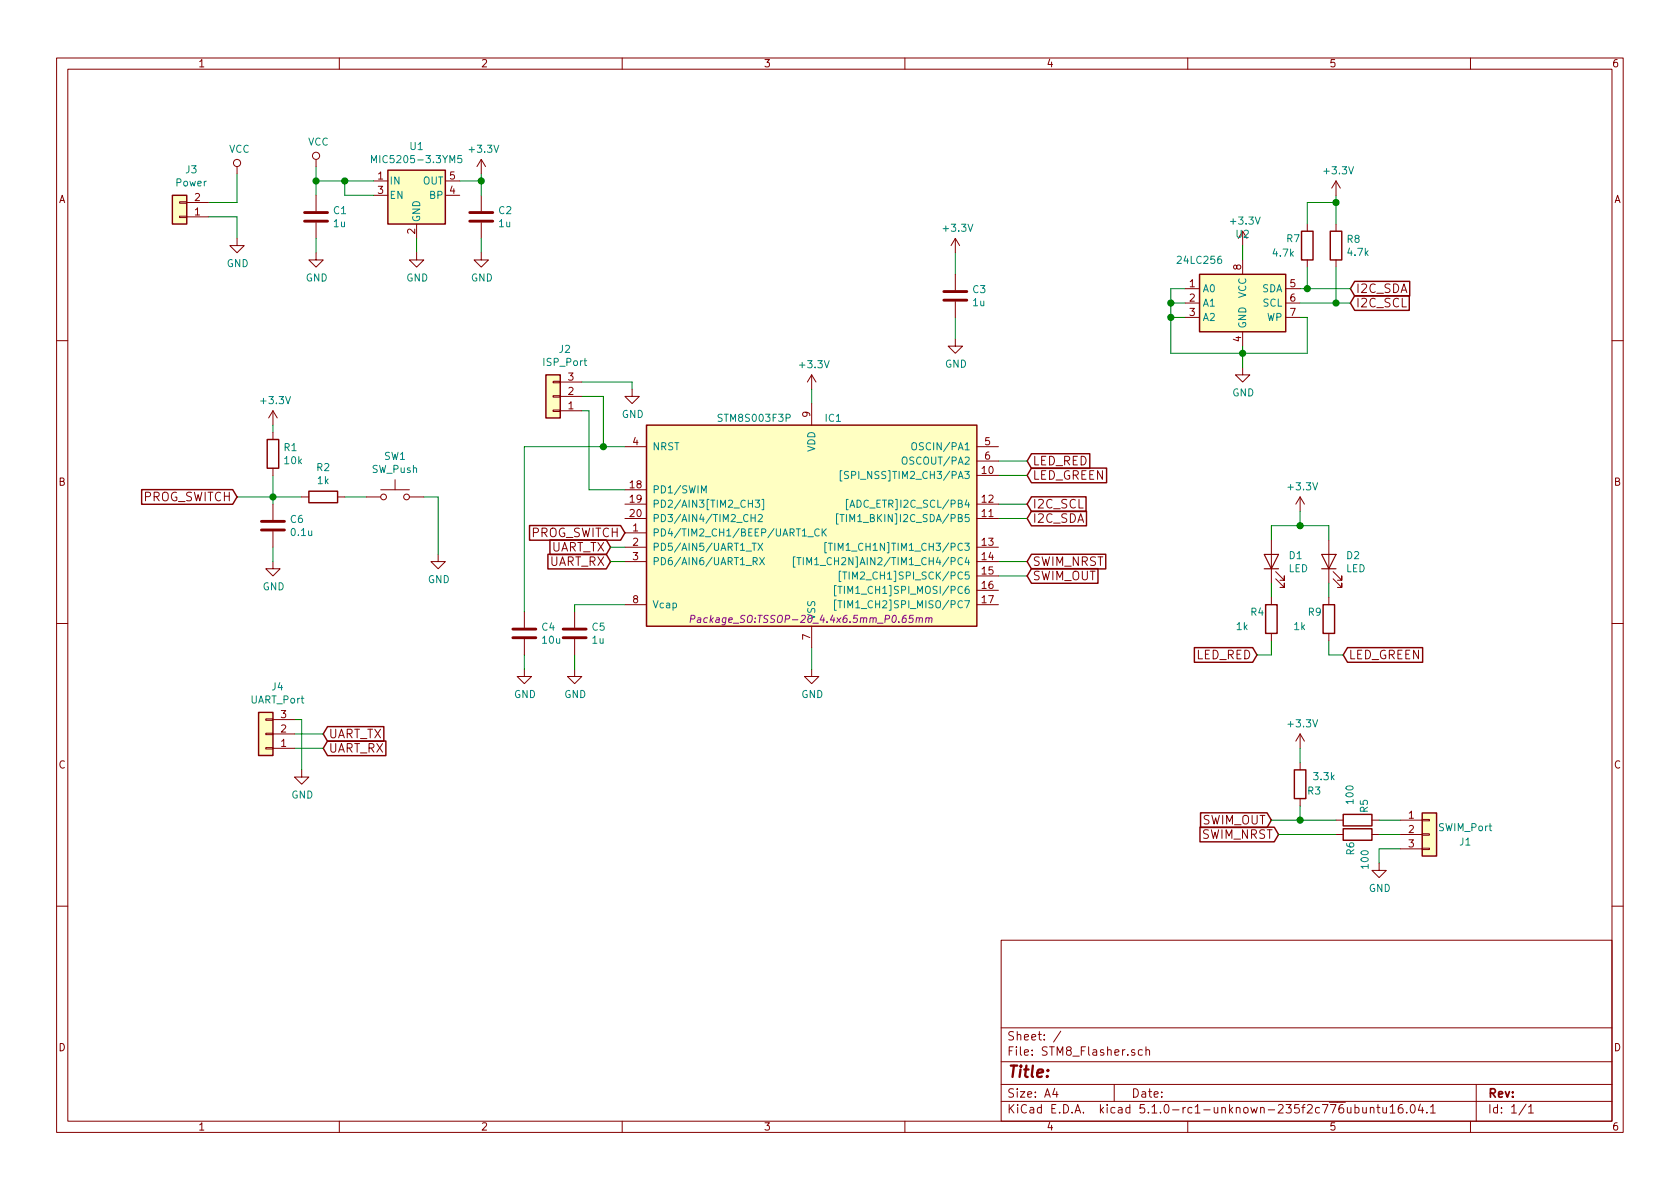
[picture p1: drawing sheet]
EESchema Schematic File Version 4
LIBS:STM8_Flasher-cache
EELAYER 29 0
EELAYER END
$Descr A4 11693 8268
encoding utf-8
Sheet 1 1
Title ""
Date ""
Rev ""
Comp ""
Comment1 ""
Comment2 ""
Comment3 ""
Comment4 ""
$EndDescr
$Comp
L power:GND #PWR01
U 1 1
P 5650 4650
F 0 "#PWR01" H 5650 4400 50  0001 C CNN
F 1 "GND" H 5655 4477 50  0000 C CNN
F 2 "" H 5650 4650 50  0001 C CNN
F 3 "" H 5650 4650 50  0001 C CNN
	1    5650 4650
	1    0    0    -1  
$EndComp
Wire Wire Line
	5650 4650 5650 4500
Text GLabel 8900 5800 0    60   Input ~ 6
SWIM_NRST
Text GLabel 8850 5700 0    60   Input ~ 6
SWIM_OUT
Wire Wire Line
	7150 3900 6950 3900
Wire Wire Line
	6950 4000 7150 4000
Text GLabel 7150 3900 2    60   Input ~ 6
SWIM_NRST
$Comp
L power:GND #PWR02
U 1 1
P 9600 6000
F 0 "#PWR02" H 9600 5750 50  0001 C CNN
F 1 "GND" H 9605 5827 50  0000 C CNN
F 2 "" H 9600 6000 50  0001 C CNN
F 3 "" H 9600 6000 50  0001 C CNN
	1    9600 6000
	1    0    0    -1  
$EndComp
Wire Wire Line
	9600 6000 9600 5900
$Comp
L power:GND #PWR06
U 1 1
P 4000 4650
F 0 "#PWR06" H 4000 4400 50  0001 C CNN
F 1 "GND" H 4005 4477 50  0000 C CNN
F 2 "" H 4000 4650 50  0001 C CNN
F 3 "" H 4000 4650 50  0001 C CNN
	1    4000 4650
	1    0    0    -1  
$EndComp
Wire Wire Line
	4000 4650 4000 4550
Wire Wire Line
	4350 4200 4000 4200
Wire Wire Line
	4000 4200 4000 4250
Wire Wire Line
	3650 4250 3650 3100
Wire Wire Line
	3650 3100 4200 3100
$Comp
L power:GND #PWR05
U 1 1
P 3650 4650
F 0 "#PWR05" H 3650 4400 50  0001 C CNN
F 1 "GND" H 3655 4477 50  0000 C CNN
F 2 "" H 3650 4650 50  0001 C CNN
F 3 "" H 3650 4650 50  0001 C CNN
	1    3650 4650
	1    0    0    -1  
$EndComp
Wire Wire Line
	3650 4650 3650 4550
Wire Wire Line
	6650 1750 6650 1900
$Comp
L power:+3.3V #PWR03
U 1 1
P 6650 1750
F 0 "#PWR03" H 6650 1600 50  0001 C CNN
F 1 "+3.3V" H 6665 1923 50  0000 C CNN
F 2 "" H 6650 1750 50  0001 C CNN
F 3 "" H 6650 1750 50  0001 C CNN
	1    6650 1750
	1    0    0    -1  
$EndComp
Wire Wire Line
	6650 2350 6650 2200
$Comp
L power:+3.3V #PWR09
U 1 1
P 5650 2700
F 0 "#PWR09" H 5650 2550 50  0001 C CNN
F 1 "+3.3V" H 5665 2873 50  0000 C CNN
F 2 "" H 5650 2700 50  0001 C CNN
F 3 "" H 5650 2700 50  0001 C CNN
	1    5650 2700
	1    0    0    -1  
$EndComp
Wire Wire Line
	5650 2700 5650 2800
Text GLabel 2250 5200 2    60   Input ~ 6
UART_RX
Text GLabel 2250 5100 2    60   Input ~ 6
UART_TX
Wire Wire Line
	2050 5100 2250 5100
Wire Wire Line
	2050 5200 2250 5200
$Comp
L power:GND #PWR015
U 1 1
P 2100 5350
F 0 "#PWR015" H 2100 5100 50  0001 C CNN
F 1 "GND" H 2105 5177 50  0000 C CNN
F 2 "" H 2100 5350 50  0001 C CNN
F 3 "" H 2100 5350 50  0001 C CNN
	1    2100 5350
	1    0    0    -1  
$EndComp
Wire Wire Line
	2100 5350 2100 5000
Wire Wire Line
	2100 5000 2050 5000
Text GLabel 4250 3900 0    60   Input ~ 6
UART_RX
Wire Wire Line
	4250 3900 4350 3900
Text GLabel 4250 3800 0    60   Input ~ 6
UART_TX
Wire Wire Line
	4250 3800 4350 3800
Text GLabel 9400 2000 2    60   Input ~ 6
I2C_SDA
$Comp
L power:+3.3V #PWR011
U 1 1
P 8650 1700
F 0 "#PWR011" H 8650 1550 50  0001 C CNN
F 1 "+3.3V" H 8665 1873 50  0000 C CNN
F 2 "" H 8650 1700 50  0001 C CNN
F 3 "" H 8650 1700 50  0001 C CNN
	1    8650 1700
	1    0    0    -1  
$EndComp
Wire Wire Line
	8650 1700 8650 1800
$Comp
L power:GND #PWR012
U 1 1
P 8650 2550
F 0 "#PWR012" H 8650 2300 50  0001 C CNN
F 1 "GND" H 8655 2377 50  0000 C CNN
F 2 "" H 8650 2550 50  0001 C CNN
F 3 "" H 8650 2550 50  0001 C CNN
	1    8650 2550
	1    0    0    -1  
$EndComp
Wire Wire Line
	9300 1350 9300 1400
Wire Wire Line
	9300 1400 9100 1400
$Comp
L power:+3.3V #PWR014
U 1 1
P 9300 1350
F 0 "#PWR014" H 9300 1200 50  0001 C CNN
F 1 "+3.3V" H 9315 1523 50  0000 C CNN
F 2 "" H 9300 1350 50  0001 C CNN
F 3 "" H 9300 1350 50  0001 C CNN
	1    9300 1350
	1    0    0    -1  
$EndComp
Wire Wire Line
	8150 2000 8150 2100
Wire Wire Line
	8250 2000 8150 2000
Wire Wire Line
	8250 2200 8150 2200
Wire Wire Line
	8250 2100 8150 2100
Connection ~ 8150 2100
Text GLabel 7150 3600 2    60   Input ~ 6
I2C_SDA
Wire Wire Line
	6950 3600 7150 3600
Wire Wire Line
	6950 3500 7150 3500
Wire Wire Line
	9250 4150 9250 4050
Wire Wire Line
	8850 4150 8850 4050
Wire Wire Line
	9250 3650 9250 3750
Wire Wire Line
	8850 3650 9050 3650
Wire Wire Line
	8850 3650 8850 3750
$Comp
L power:+3.3V #PWR013
U 1 1
P 9050 3550
F 0 "#PWR013" H 9050 3400 50  0001 C CNN
F 1 "+3.3V" H 9065 3723 50  0000 C CNN
F 2 "" H 9050 3550 50  0001 C CNN
F 3 "" H 9050 3550 50  0001 C CNN
	1    9050 3550
	1    0    0    -1  
$EndComp
Wire Wire Line
	9050 3550 9050 3650
Connection ~ 9050 3650
Text GLabel 8750 4550 0    60   Input ~ 6
LED_RED
Text GLabel 7150 3500 2    60   Input ~ 6
I2C_SCL
Text GLabel 9400 2100 2    60   Input ~ 6
I2C_SCL
Wire Wire Line
	8750 4550 8850 4550
Wire Wire Line
	8850 4550 8850 4450
Text GLabel 9350 4550 2    60   Input ~ 6
LED_GREEN
Wire Wire Line
	9250 4450 9250 4550
Wire Wire Line
	9250 4550 9350 4550
Text GLabel 7150 3200 2    60   Input ~ 6
LED_RED
Text GLabel 7150 3300 2    60   Input ~ 6
LED_GREEN
Wire Wire Line
	6950 3200 7150 3200
$Comp
L power:GND #PWR010
U 1 1
P 3050 3850
F 0 "#PWR010" H 3050 3600 50  0001 C CNN
F 1 "GND" H 3055 3677 50  0000 C CNN
F 2 "" H 3050 3850 50  0001 C CNN
F 3 "" H 3050 3850 50  0001 C CNN
	1    3050 3850
	1    0    0    -1  
$EndComp
Wire Wire Line
	3050 3850 3050 3450
Wire Wire Line
	3050 3450 2950 3450
Text GLabel 4350 3700 0    60   Input ~ 6
PROG_SWITCH
Wire Wire Line
	2400 3450 2550 3450
Wire Wire Line
	1650 3450 1900 3450
Wire Wire Line
	1900 3300 1900 3450
Connection ~ 1900 3450
$Comp
L power:GND #PWR08
U 1 1
P 1900 3900
F 0 "#PWR08" H 1900 3650 50  0001 C CNN
F 1 "GND" H 1905 3727 50  0000 C CNN
F 2 "" H 1900 3900 50  0001 C CNN
F 3 "" H 1900 3900 50  0001 C CNN
	1    1900 3900
	1    0    0    -1  
$EndComp
Wire Wire Line
	1900 3800 1900 3900
$Comp
L power:+3.3V #PWR07
U 1 1
P 1900 2950
F 0 "#PWR07" H 1900 2800 50  0001 C CNN
F 1 "+3.3V" H 1915 3123 50  0000 C CNN
F 2 "" H 1900 2950 50  0001 C CNN
F 3 "" H 1900 2950 50  0001 C CNN
	1    1900 2950
	1    0    0    -1  
$EndComp
Wire Wire Line
	1900 2950 1900 3000
Wire Wire Line
	6950 3300 7150 3300
Text GLabel 1650 3450 0    60   Input ~ 6
PROG_SWITCH
$Comp
L power:VCC #PWR021
U 1 1
P 1650 1200
F 0 "#PWR021" H 1650 1050 50  0001 C CNN
F 1 "VCC" H 1667 1373 50  0000 C CNN
F 2 "" H 1650 1200 50  0001 C CNN
F 3 "" H 1650 1200 50  0001 C CNN
	1    1650 1200
	1    0    0    -1  
$EndComp
$Comp
L power:GND #PWR022
U 1 1
P 1650 1650
F 0 "#PWR022" H 1650 1400 50  0001 C CNN
F 1 "GND" H 1655 1477 50  0000 C CNN
F 2 "" H 1650 1650 50  0001 C CNN
F 3 "" H 1650 1650 50  0001 C CNN
	1    1650 1650
	1    0    0    -1  
$EndComp
Wire Wire Line
	1450 1500 1650 1500
Wire Wire Line
	1650 1500 1650 1650
Wire Wire Line
	1450 1400 1650 1400
Wire Wire Line
	1650 1400 1650 1200
Wire Wire Line
	9600 5900 9750 5900
Wire Wire Line
	4050 2850 4100 2850
Wire Wire Line
	4100 3400 4350 3400
Wire Wire Line
	4200 2750 4050 2750
$Comp
L power:GND #PWR023
U 1 1
P 4400 2700
F 0 "#PWR023" H 4400 2450 50  0001 C CNN
F 1 "GND" H 4405 2527 50  0000 C CNN
F 2 "" H 4400 2700 50  0001 C CNN
F 3 "" H 4400 2700 50  0001 C CNN
	1    4400 2700
	1    0    0    -1  
$EndComp
Wire Wire Line
	4400 2700 4400 2650
Wire Wire Line
	4400 2650 4050 2650
Wire Wire Line
	4200 2750 4200 3100
Connection ~ 4200 3100
Wire Wire Line
	4100 2850 4100 3400
Wire Wire Line
	8150 2100 8150 2200
Wire Wire Line
	9050 3650 9250 3650
Wire Wire Line
	1900 3450 2100 3450
Wire Wire Line
	1900 3450 1900 3500
Wire Wire Line
	4200 3100 4350 3100
$Comp
L Device:C C3
U 1 1
P 6650 2050
F 0 "C3" H 6765 2096 50  0000 L CNN
F 1 "1u" H 6765 2005 50  0000 L CNN
F 2 "Capacitor_SMD:C_0805_2012Metric" H 6688 1900 50  0001 C CNN
F 3 "~" H 6650 2050 50  0001 C CNN
	1    6650 2050
	1    0    0    -1  
$EndComp
$Comp
L Device:R R1
U 1 1
P 1900 3150
F 0 "R1" H 1970 3196 50  0000 L CNN
F 1 "10k" H 1970 3105 50  0000 L CNN
F 2 "Resistor_SMD:R_0805_2012Metric" V 1830 3150 50  0001 C CNN
F 3 "~" H 1900 3150 50  0001 C CNN
	1    1900 3150
	1    0    0    -1  
$EndComp
$Comp
L Device:C C6
U 1 1
P 1900 3650
F 0 "C6" H 2015 3696 50  0000 L CNN
F 1 "0.1u" H 2015 3605 50  0000 L CNN
F 2 "Capacitor_SMD:C_0805_2012Metric" H 1938 3500 50  0001 C CNN
F 3 "~" H 1900 3650 50  0001 C CNN
	1    1900 3650
	1    0    0    -1  
$EndComp
$Comp
L Device:R R2
U 1 1
P 2250 3450
F 0 "R2" V 2043 3450 50  0000 C CNN
F 1 "1k" V 2134 3450 50  0000 C CNN
F 2 "Resistor_SMD:R_0805_2012Metric" V 2180 3450 50  0001 C CNN
F 3 "~" H 2250 3450 50  0001 C CNN
	1    2250 3450
	0    1    1    0   
$EndComp
$Comp
L Switch:SW_Push SW1
U 1 1
P 2750 3450
F 0 "SW1" H 2750 3735 50  0000 C CNN
F 1 "SW_Push" H 2750 3644 50  0000 C CNN
F 2 "Button_Switch_THT:SW_PUSH_6mm" H 2750 3650 50  0001 C CNN
F 3 "~" H 2750 3650 50  0001 C CNN
	1    2750 3450
	1    0    0    -1  
$EndComp
Wire Wire Line
	9400 2000 9100 2000
Wire Wire Line
	9050 2100 9300 2100
Wire Wire Line
	8150 2200 8150 2450
Connection ~ 8150 2200
Wire Wire Line
	8650 2450 8650 2550
Wire Wire Line
	9100 2200 9100 2450
Wire Wire Line
	9100 2450 8650 2450
Wire Wire Line
	9050 2200 9100 2200
Wire Wire Line
	8150 2450 8650 2450
Connection ~ 8650 2450
Wire Wire Line
	8650 2400 8650 2450
$Comp
L Memory_EEPROM:24LC256 U2
U 1 1
P 8650 2100
F 0 "U2" H 8650 2581 50  0000 C CNN
F 1 "24LC256" H 8350 2400 50  0000 C CNN
F 2 "Package_SO:TSSOP-8_4.4x3mm_P0.65mm" H 8650 2100 50  0001 C CNN
F 3 "http://ww1.microchip.com/downloads/en/devicedoc/21203m.pdf" H 8650 2100 50  0001 C CNN
	1    8650 2100
	1    0    0    -1  
$EndComp
$Comp
L Device:R R7
U 1 1
P 9100 1700
F 0 "R7" H 8950 1750 50  0000 L CNN
F 1 "4.7k" H 8850 1650 50  0000 L CNN
F 2 "Resistor_SMD:R_0805_2012Metric" V 9030 1700 50  0001 C CNN
F 3 "~" H 9100 1700 50  0001 C CNN
	1    9100 1700
	1    0    0    -1  
$EndComp
$Comp
L Device:R R8
U 1 1
P 9300 1700
F 0 "R8" H 9370 1746 50  0000 L CNN
F 1 "4.7k" H 9370 1655 50  0000 L CNN
F 2 "Resistor_SMD:R_0805_2012Metric" V 9230 1700 50  0001 C CNN
F 3 "~" H 9300 1700 50  0001 C CNN
	1    9300 1700
	1    0    0    -1  
$EndComp
Wire Wire Line
	9100 1400 9100 1550
Wire Wire Line
	9100 1850 9100 2000
Connection ~ 9100 2000
Wire Wire Line
	9100 2000 9050 2000
Wire Wire Line
	9300 1850 9300 2100
Connection ~ 9300 2100
Wire Wire Line
	9300 2100 9400 2100
Wire Wire Line
	9300 1550 9300 1400
Connection ~ 9300 1400
$Comp
L Connector_Generic:Conn_01x03 J4
U 1 1
P 1850 5100
F 0 "J4" H 1768 4775 50  0000 C CNN
F 1 "UART_Port" H 1768 4866 50  0000 C CNN
F 2 "Connector_PinHeader_2.54mm:PinHeader_1x03_P2.54mm_Vertical" H 1850 5100 50  0001 C CNN
F 3 "~" H 1850 5100 50  0001 C CNN
	1    1850 5100
	-1   0    0    1   
$EndComp
$Comp
L Device:R R5
U 1 1
P 9450 5700
F 0 "R5" H 9300 5750 50  0000 L CNN
F 1 "100" H 9200 5650 50  0000 L CNN
F 2 "Resistor_SMD:R_0805_2012Metric" V 9380 5700 50  0001 C CNN
F 3 "~" H 9450 5700 50  0001 C CNN
	1    9450 5700
	0    1    1    0   
$EndComp
$Comp
L Device:R R6
U 1 1
P 9450 5800
F 0 "R6" H 9300 5850 50  0000 L CNN
F 1 "100" H 9200 5750 50  0000 L CNN
F 2 "Resistor_SMD:R_0805_2012Metric" V 9380 5800 50  0001 C CNN
F 3 "~" H 9450 5800 50  0001 C CNN
	1    9450 5800
	0    -1   -1   0   
$EndComp
Wire Wire Line
	9600 5800 9750 5800
Wire Wire Line
	9300 5800 8900 5800
Wire Wire Line
	8850 5700 9050 5700
Wire Wire Line
	9600 5700 9750 5700
$Comp
L Device:R R3
U 1 1
P 9050 5450
F 0 "R3" H 8900 5500 50  0000 L CNN
F 1 "3.3k" H 8800 5400 50  0000 L CNN
F 2 "Resistor_SMD:R_0805_2012Metric" V 8980 5450 50  0001 C CNN
F 3 "~" H 9050 5450 50  0001 C CNN
	1    9050 5450
	-1   0    0    1   
$EndComp
Wire Wire Line
	9050 5600 9050 5700
Connection ~ 9050 5700
Wire Wire Line
	9050 5700 9300 5700
$Comp
L power:+3.3V #PWR0101
U 1 1
P 9050 5200
F 0 "#PWR0101" H 9050 5050 50  0001 C CNN
F 1 "+3.3V" H 9065 5373 50  0000 C CNN
F 2 "" H 9050 5200 50  0001 C CNN
F 3 "" H 9050 5200 50  0001 C CNN
	1    9050 5200
	1    0    0    -1  
$EndComp
Wire Wire Line
	9050 5200 9050 5300
$Comp
L Device:LED D1
U 1 1
P 8850 3900
F 0 "D1" V 8889 3783 50  0000 R CNN
F 1 "LED" V 8798 3783 50  0000 R CNN
F 2 "Capacitor_SMD:C_0805_2012Metric" H 8850 3900 50  0001 C CNN
F 3 "~" H 8850 3900 50  0001 C CNN
	1    8850 3900
	0    -1   -1   0   
$EndComp
$Comp
L Device:LED D2
U 1 1
P 9250 3900
F 0 "D2" V 9289 3783 50  0000 R CNN
F 1 "LED" V 9198 3783 50  0000 R CNN
F 2 "Capacitor_SMD:C_0805_2012Metric" H 9250 3900 50  0001 C CNN
F 3 "~" H 9250 3900 50  0001 C CNN
	1    9250 3900
	0    -1   -1   0   
$EndComp
$Comp
L Device:R R9
U 1 1
P 9250 4300
F 0 "R9" H 9100 4350 50  0000 L CNN
F 1 "1k" H 9000 4250 50  0000 L CNN
F 2 "Resistor_SMD:R_0805_2012Metric" V 9180 4300 50  0001 C CNN
F 3 "~" H 9250 4300 50  0001 C CNN
	1    9250 4300
	1    0    0    -1  
$EndComp
$Comp
L Device:R R4
U 1 1
P 8850 4300
F 0 "R4" H 8700 4350 50  0000 L CNN
F 1 "1k" H 8600 4250 50  0000 L CNN
F 2 "Resistor_SMD:R_0805_2012Metric" V 8780 4300 50  0001 C CNN
F 3 "~" H 8850 4300 50  0001 C CNN
	1    8850 4300
	1    0    0    -1  
$EndComp
$Comp
L Connector_Generic:Conn_01x03 J2
U 1 1
P 3850 2750
F 0 "J2" H 3768 2425 50  0000 C CNN
F 1 "ISP_Port" H 3768 2516 50  0000 C CNN
F 2 "Connector_PinHeader_2.54mm:PinHeader_1x03_P2.54mm_Vertical" H 3850 2750 50  0001 C CNN
F 3 "~" H 3850 2750 50  0001 C CNN
	1    3850 2750
	-1   0    0    1   
$EndComp
$Comp
L Device:C C5
U 1 1
P 4000 4400
F 0 "C5" H 4115 4446 50  0000 L CNN
F 1 "1u" H 4115 4355 50  0000 L CNN
F 2 "Capacitor_SMD:C_0805_2012Metric" H 4038 4250 50  0001 C CNN
F 3 "~" H 4000 4400 50  0001 C CNN
	1    4000 4400
	1    0    0    -1  
$EndComp
$Comp
L Device:C C4
U 1 1
P 3650 4400
F 0 "C4" H 3765 4446 50  0000 L CNN
F 1 "10u" H 3765 4355 50  0000 L CNN
F 2 "Capacitor_SMD:C_0805_2012Metric" H 3688 4250 50  0001 C CNN
F 3 "~" H 3650 4400 50  0001 C CNN
	1    3650 4400
	1    0    0    -1  
$EndComp
$Comp
L Connector_Generic:Conn_01x02 J3
U 1 1
P 1250 1500
F 0 "J3" H 1168 1175 50  0000 C CNN
F 1 "Power" H 1168 1266 50  0000 C CNN
F 2 "Connector_PinHeader_2.54mm:PinHeader_1x02_P2.54mm_Vertical" H 1250 1500 50  0001 C CNN
F 3 "~" H 1250 1500 50  0001 C CNN
	1    1250 1500
	-1   0    0    1   
$EndComp
$Comp
L stm8:STM8S003F3P IC1
U 1 1
P 5650 3600
F 0 "IC1" H 5800 4300 50  0000 C CNN
F 1 "STM8S003F3P" H 5250 4300 50  0000 C CNN
F 2 "Package_SO:TSSOP-20_4.4x6.5mm_P0.65mm" H 5650 2900 50  0000 C CIN
F 3 "" H 5600 3200 50  0000 C CNN
	1    5650 3600
	1    0    0    -1  
$EndComp
Text GLabel 7150 4000 2    60   Input ~ 6
SWIM_OUT
$Comp
L Connector_Generic:Conn_01x03 J1
U 1 1
P 9950 5800
F 0 "J1" H 10200 5750 50  0000 C CNN
F 1 "SWIM_Port" H 10200 5850 50  0000 C CNN
F 2 "Connector_PinHeader_2.54mm:PinHeader_1x03_P2.54mm_Vertical" H 9950 5800 50  0001 C CNN
F 3 "~" H 9950 5800 50  0001 C CNN
	1    9950 5800
	1    0    0    -1  
$EndComp
$Comp
L Device:C C1
U 1 1
P 2200 1500
F 0 "C1" H 2315 1546 50  0000 L CNN
F 1 "1u" H 2315 1455 50  0000 L CNN
F 2 "Capacitor_SMD:C_0805_2012Metric" H 2238 1350 50  0001 C CNN
F 3 "~" H 2200 1500 50  0001 C CNN
	1    2200 1500
	1    0    0    -1  
$EndComp
$Comp
L Device:C C2
U 1 1
P 3350 1500
F 0 "C2" H 3465 1546 50  0000 L CNN
F 1 "1u" H 3465 1455 50  0000 L CNN
F 2 "Capacitor_SMD:C_0805_2012Metric" H 3388 1350 50  0001 C CNN
F 3 "~" H 3350 1500 50  0001 C CNN
	1    3350 1500
	1    0    0    -1  
$EndComp
$Comp
L Regulator_Linear:MIC5205-3.3YM5 U1
U 1 1
P 2900 1350
F 0 "U1" H 2900 1692 50  0000 C CNN
F 1 "MIC5205-3.3YM5" H 2900 1601 50  0000 C CNN
F 2 "Package_TO_SOT_SMD:SOT-23-5" H 2900 1675 50  0001 C CNN
F 3 "http://ww1.microchip.com/downloads/en/DeviceDoc/20005785A.pdf" H 2900 1350 50  0001 C CNN
	1    2900 1350
	1    0    0    -1  
$EndComp
Wire Wire Line
	2200 1250 2200 1350
Wire Wire Line
	3350 1250 3350 1350
Wire Wire Line
	2400 1250 2600 1250
Connection ~ 2200 1250
Wire Wire Line
	2200 1750 2200 1650
Connection ~ 3350 1250
Wire Wire Line
	3350 1750 3350 1650
$Comp
L power:GND #PWR020
U 1 1
P 3350 1750
F 0 "#PWR020" H 3350 1500 50  0001 C CNN
F 1 "GND" H 3355 1577 50  0000 C CNN
F 2 "" H 3350 1750 50  0001 C CNN
F 3 "" H 3350 1750 50  0001 C CNN
	1    3350 1750
	1    0    0    -1  
$EndComp
$Comp
L power:GND #PWR019
U 1 1
P 2200 1750
F 0 "#PWR019" H 2200 1500 50  0001 C CNN
F 1 "GND" H 2205 1577 50  0000 C CNN
F 2 "" H 2200 1750 50  0001 C CNN
F 3 "" H 2200 1750 50  0001 C CNN
	1    2200 1750
	1    0    0    -1  
$EndComp
Wire Wire Line
	3350 1200 3350 1250
Wire Wire Line
	3200 1250 3350 1250
$Comp
L power:+3.3V #PWR018
U 1 1
P 3350 1200
F 0 "#PWR018" H 3350 1050 50  0001 C CNN
F 1 "+3.3V" H 3365 1373 50  0000 C CNN
F 2 "" H 3350 1200 50  0001 C CNN
F 3 "" H 3350 1200 50  0001 C CNN
	1    3350 1200
	1    0    0    -1  
$EndComp
Wire Wire Line
	2900 1750 2900 1650
$Comp
L power:GND #PWR017
U 1 1
P 2900 1750
F 0 "#PWR017" H 2900 1500 50  0001 C CNN
F 1 "GND" H 2905 1577 50  0000 C CNN
F 2 "" H 2900 1750 50  0001 C CNN
F 3 "" H 2900 1750 50  0001 C CNN
	1    2900 1750
	1    0    0    -1  
$EndComp
Connection ~ 2400 1250
Wire Wire Line
	2200 1150 2200 1250
$Comp
L power:VCC #PWR016
U 1 1
P 2200 1150
F 0 "#PWR016" H 2200 1000 50  0001 C CNN
F 1 "VCC" H 2217 1323 50  0000 C CNN
F 2 "" H 2200 1150 50  0001 C CNN
F 3 "" H 2200 1150 50  0001 C CNN
	1    2200 1150
	1    0    0    -1  
$EndComp
Wire Wire Line
	2400 1350 2600 1350
Wire Wire Line
	2400 1250 2400 1350
Wire Wire Line
	2200 1250 2400 1250
$Comp
L power:GND #PWR04
U 1 1
P 6650 2350
F 0 "#PWR04" H 6650 2100 50  0001 C CNN
F 1 "GND" H 6655 2177 50  0000 C CNN
F 2 "" H 6650 2350 50  0001 C CNN
F 3 "" H 6650 2350 50  0001 C CNN
	1    6650 2350
	1    0    0    -1  
$EndComp
$EndSCHEMATC
